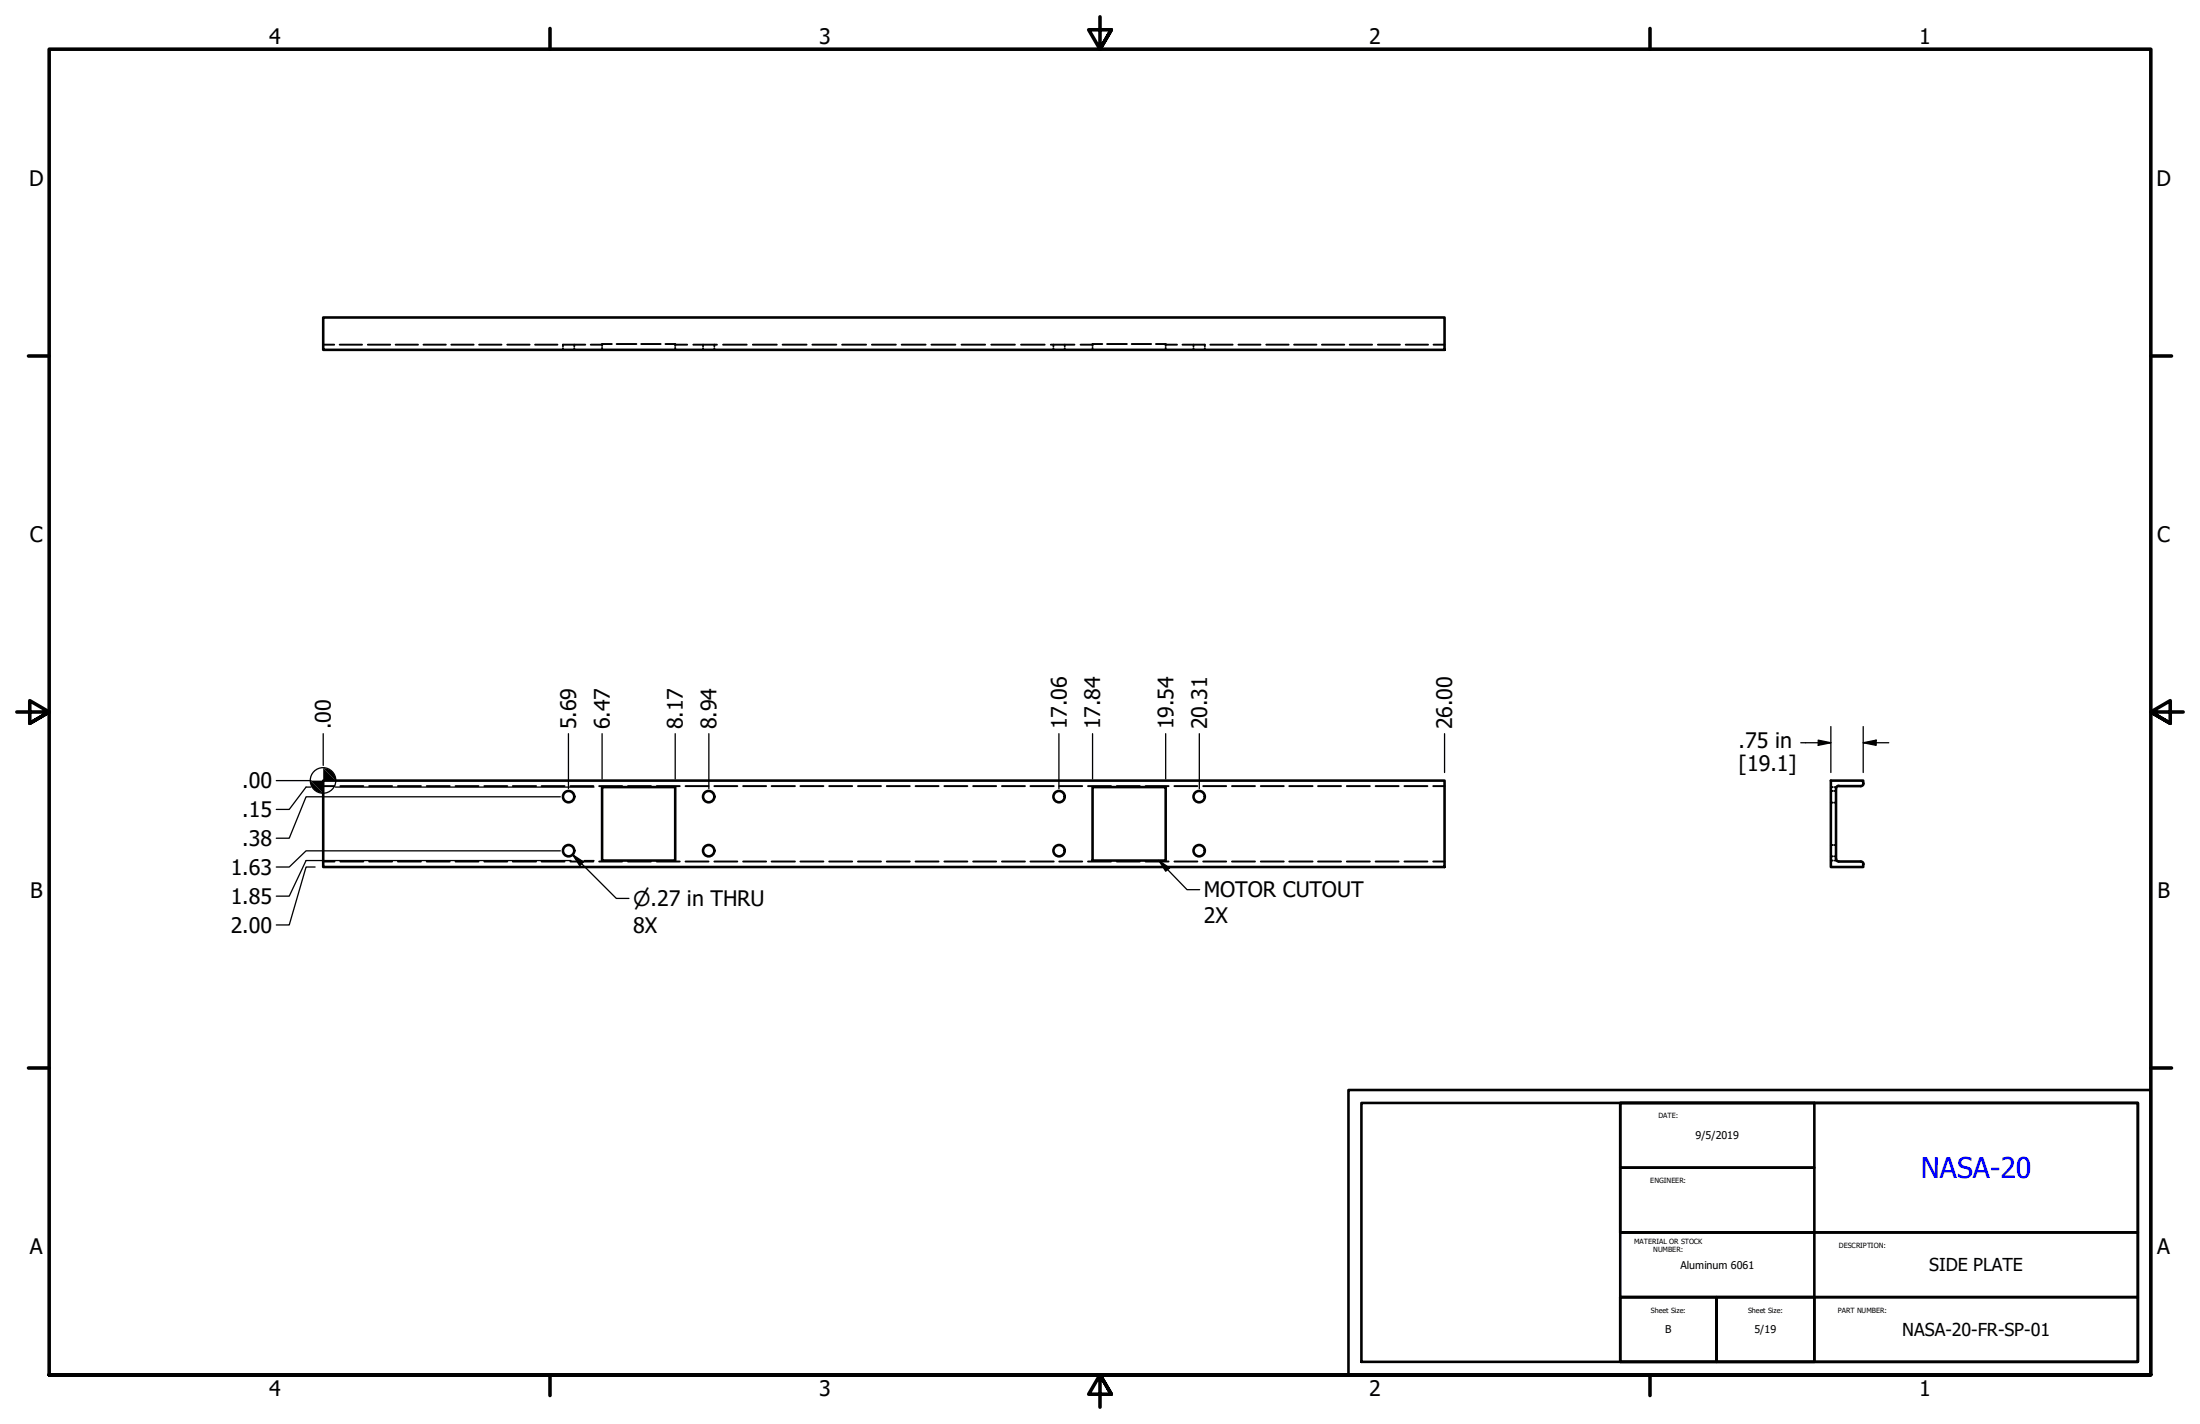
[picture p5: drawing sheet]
<svg xmlns="http://www.w3.org/2000/svg" width="432mm" height="279mm" viewBox="0 0 432 279" stroke-linecap="round" stroke-linejoin="round" font-family="sans-serif">
<!-- layer: Hidden (ANSI) -->
<g fill="none" stroke="#000" stroke-width=".38">
<path d="M63.4 67.6h2.2M66.7 67.6h4.4M72.2 67.6h4.4M77.7 67.6h4.3M83.1 67.6h4.4M88.6 67.6h4.4M94 67.6h4.4M99.6 67.6h4.3M105 67.6h4.4M110.5 68.3v.3M112.7 67.6v.3M112.7 68.3v.3"/>
<path d="M114.9 67.6h-4.4v.3M116 67.6h2.2M118.2 68.3v.3M120.1 67.5h-1.9v.4M121 67.5h3.9M125.9 67.5h3.8M130.6 67.5h1.9v.4M132.5 68.3v.3M132.5 67.6h2.4M136.1 67.6h4.6M138 67.6v.3M138 68.3v.3"/>
<path d="M140.2 67.6v.3M140.2 68.3v.3M141.9 67.6h4.7M147.8 67.6h4.7M153.6 67.6h4.7M159.4 67.6h4.7M165.3 67.6h4.7M171.1 67.6h4.7M177 67.6h4.7M182.8 67.6h4.7M188.7 67.6h4.7M194.6 67.6h4.6"/>
<path d="M200.4 67.6h4.6M206.2 67.6h4.7M206.8 67.6v.3M206.8 68.3v.3M209 67.6v.3M209 68.3v.3M212.1 67.6h2.3M214.4 68.3v.3M216.3 67.5h-1.9v.4M217.3 67.5h3.9M222.1 67.5h3.8M226.9 67.5h1.9v.4"/>
<path d="M228.8 68.3v.3M228.8 67.6h2.2M232.1 67.6h4.4v.3M234.3 67.6v.3M234.3 68.3v.3M236.5 68.3v.3M237.6 67.6h4.3M243.1 67.6h4.3M248.5 67.6h4.4M254 67.6h4.4M259.5 67.6h4.3M264.9 67.6h4.4"/>
<path d="M270.4 67.6h4.4M275.9 67.6h4.4M281.4 67.6h2.1M63.4 154.2h2.3M66.8 154.2h4.5M72.5 154.2h4.5M78.1 154.2h4.5M83.8 154.2h4.5M89.4 154.2h4.5M95.1 154.2h4.5M100.6 154.2h4.6M106.3 154.2h4.5"/>
<path d="M112 154.2h4.5M117.6 154.2h4.5M123.3 154.2h4.5M128.9 154.2h4.5M134.6 154.2h4.5M140.2 154.2h4.5M145.9 154.2h4.5M151.4 154.2h4.6M157.1 154.2h4.5M162.8 154.2h4.5M168.4 154.2h4.5M174.1 154.2h4.5"/>
<path d="M179.7 154.2h4.5M185.4 154.2h4.5M191 154.2h4.5M196.7 154.2h4.5M202.2 154.2h4.6M207.9 154.2h4.5M213.6 154.2h4.5M219.2 154.2h4.5M224.9 154.2h4.5M230.5 154.2h4.5M236.2 154.2h4.5M241.8 154.2h4.5"/>
<path d="M247.5 154.2h4.5M253 154.2h4.6M258.7 154.2h4.5M264.4 154.2h4.5M270 154.2h4.5M275.7 154.2h4.5M281.3 154.2h2.2M359.3 154.4h.4M359.3 155.2h.4M359.3 157.5h.4M360 155.2h.4M360 157.5h.4"/>
<path d="M360.1 154.4h.4M63.4 169h2.3M66.8 169h4.5M72.5 169h4.5M78.1 169h4.5M83.8 169h4.5M89.4 169h4.5M95.1 169h4.5M100.6 169h4.6M106.3 169h4.5M112 169h4.5M117.6 169h4.5"/>
<path d="M123.3 169h4.5M128.9 169h4.5M134.6 169h4.5M140.2 169h4.5M145.9 169h4.5M151.4 169h4.6M157.1 169h4.5M162.8 169h4.5M168.4 169h4.5M174.1 169h4.5M179.7 169h4.5M185.4 169h4.5"/>
<path d="M191 169h4.5M196.7 169h4.5M202.2 169h4.6M207.9 169h4.5M213.6 169h4.5M219.2 169h4.5M224.9 169h4.5M230.5 169h4.5M236.2 169h4.5M241.8 169h4.5M247.5 169h4.5M253 169h4.6"/>
<path d="M258.7 169h4.5M264.4 169h4.5M270 169h4.5M275.7 169h4.5M281.3 169h2.2M359.3 168.8h.4M359.3 165.8h.4M359.3 168h.4M360 165.8h.4M360 168h.4M360.1 168.8h.4"/>
</g>
<!-- layer: Visible (ANSI) -->
<g fill="none" stroke="#000" stroke-width=".51">
<path d="M63.4 62.3h220.1v6.3h-220.1zM63.4 153.2h220.1v16.9h-220.1zM118.2 154.4h14.3v14.4h-14.3zM214.4 154.4h14.4v14.4h-14.4zM360.4 154.7v13.8M360.9 154.2l-.5 .2v.3M360.9 154.2h4.3M365.7 153.7v-.5h-6.4v16.9h6.4v-.6M365.8 153.7l-.1 .3-.5 .2M360.4 168.5l.2 .5h.3M360.9 169h4.3M365.2 169l.3 .1 .3 .5"/>
<circle cx="111.6" cy="156.3" r="1.11"/>
<circle cx="139.1" cy="156.3" r="1.11"/>
<circle cx="207.9" cy="156.3" r="1.11"/>
<circle cx="235.4" cy="156.3" r="1.11"/>
<circle cx="111.6" cy="166.9" r="1.11"/>
<circle cx="139.1" cy="166.9" r="1.11"/>
<circle cx="207.9" cy="166.9" r="1.11"/>
<circle cx="235.4" cy="166.9" r="1.11"/>
</g>
<!-- layer: Border (ANSI) -->
<g fill="none" stroke="#000" stroke-width=".7">
<path d="M107.9 5.6v4.1M215.9 3.3v6.4l-2.2-3.9h4.4l-2.2 3.9 2.2-3.9M323.8 5.6v4.1M5.6 69.8h4.1M422.1 69.8h4.1M3.3 139.7h6.4l-3.9-2.2v4.4l3.9-2.2-3.9 2.2M428.5 139.7h-6.4l3.9-2.2v4.4l-3.9-2.2 3.9 2.2M5.6 209.5h4.1M422.1 209.5h4.1M9.7 269.7v-260h412.4v260h-412.4h412.4M107.9 269.7v4.1M218.1 273.6l-2.2-3.9 2.2 3.9h-4.4l2.2-3.9v6.4"/>
<path d="M323.8 269.7v4.1"/>
</g>
<!-- layer: Title (ANSI) -->
<path d="M264.7 213.9h157.4v55.8h-157.4zM267.2 216.4h152.4v50.8h-152.4zM318 216.4h38.1v12.7h-38.1zM318 216.4h101.6v25.4h-101.6zM318 229.1h38.1v12.7h-38.1zM318 254.5v12.7h18.9v-12.7h19.2v12.7h-19.2v-12.7zM318 241.8h101.6v12.7h-101.6zM318 254.5h101.6v12.7h-101.6zM336.9 254.5v12.7M356.1 241.8v25.4" fill="none" stroke="#000" stroke-width=".51"/>
<!-- layer: Dimension (ANSI) -->
<g fill="none" stroke="#000" stroke-width=".25">
<path d="M54.2 153.2h6.8M61 154.4h-.9l-3.3 4.4h-2.6M63.4 144v6.2M65.8 154.4h50.8M110 156.3h-49.9l-3.3 8.2h-2.6M111.6 144v10.7M118.2 144v8.8M132.5 144v8.8M139.1 144v10.7M207.8 144v10.7M214.4 144v8.8M228.8 144v8.8"/>
<path d="M235.4 144v10.7M283.5 144v7.6M353.4 145.7h5.9M356.9 145.2l2.4 .5-2.4 .5zM359.3 142.6v9M365.7 145.7l2.5-.5v1zM365.7 145.7h5M365.7 142.6v9M61.8 170.1h-1.7l-3.3 11.4h-2.6M110 166.9h-49.9l-3.3 3.2h-2.6M112.1 168.8h-52l-3.3 7h-2.6M114.7 168.8h1.9"/>
<circle cx="63.4" cy="153.1" r="2.51"/>
</g>
<g fill="#000">
<path d="M60.9 153.2l2.5 2.4a2.49 2.49 0 0 1-2.5-2.4z" fill-rule="evenodd"/>
<path d="M60.9 153.2h5l-2.5-2.5v4.9z" fill-rule="evenodd"/>
<path d="M63.4 150.7a2.39 2.39 0 0 1 2.5 2.5z" fill-rule="evenodd"/>
<path d="M356.9 145.2l2.4 .5-2.4 .5z" fill-rule="evenodd"/>
<path d="M365.7 145.7l2.5-.5v1z" fill-rule="evenodd"/>
</g>
<!-- layer: Symbol (ANSI) -->
<path d="M112.4 167.7l2.1 1.4-.7 .8zM112.4 167.7l8.6 8.6h2.4M227.5 168.8l2.1 1.5-.8 .6zM227.5 168.8l5.5 5.8h2.5" fill="none" stroke="#000" stroke-width=".25"/>
<g fill="#000">
<path d="M112.4 167.7l2.1 1.4-.7 .8z" fill-rule="evenodd"/>
<path d="M227.5 168.8l2.1 1.5-.8 .6z" fill-rule="evenodd"/>
</g>
<text font-size="5.6" fill="#00f" x="377" y="231.1">NASA-20</text>
<g font-size="4.2">
<text x="52.8" y="8.6">4</text>
<text x="160.8" y="8.6">3</text>
<text x="268.7" y="8.6">2</text>
<text x="376.7" y="8.6">1</text>
<text x="5.7" y="36.4">D</text>
<text x="423.3" y="36.4">D</text>
<text x="5.8" y="106.3">C</text>
<text x="423.4" y="106.3">C</text>
<text x="65" y="143.1" transform="rotate(-90 65 143.1)">.00</text>
<text x="113.1" y="143.1" transform="rotate(-90 113.1 143.1)">5.69</text>
<text x="119.7" y="143.1" transform="rotate(-90 119.7 143.1)">6.47</text>
<text x="134" y="143.1" transform="rotate(-90 134 143.1)">8.17</text>
<text x="140.7" y="143.1" transform="rotate(-90 140.7 143.1)">8.94</text>
<text x="209.4" y="143.1" transform="rotate(-90 209.4 143.1)">17.06</text>
<text x="216" y="143.1" transform="rotate(-90 216 143.1)">17.84</text>
<text x="230.3" y="143.1" transform="rotate(-90 230.3 143.1)">19.54</text>
<text x="236.9" y="143.1" transform="rotate(-90 236.9 143.1)">20.31</text>
<text x="285.1" y="143.1" transform="rotate(-90 285.1 143.1)">26.00</text>
<text x="341.2" y="146.7">.75 in</text>
<text x="47.6" y="154.7">.00</text>
<text x="341.2" y="151.3">[19.1]</text>
<text x="47.6" y="160.3">.15</text>
<text x="47.6" y="166">.38</text>
<text x="45.3" y="171.6">1.63</text>
<text x="5.9" y="176.1">B</text>
<text x="45.3" y="177.4">1.85</text>
<text x="236.3" y="176.1">MOTOR CUTOUT</text>
<text x="423.5" y="176.1">B</text>
<text x="45.3" y="183">2.00</text>
<text x="124.3" y="183.1">8X</text>
<text x="236.3" y="181.1">2X</text>
<text x="5.8" y="246">A</text>
<text x="423.4" y="246">A</text>
<text x="52.8" y="273.8">4</text>
<text x="160.8" y="273.8">3</text>
<text x="268.7" y="273.8">2</text>
<text x="376.7" y="273.8">1</text>
</g>
<text font-size="4" x="124.3" y="177.8">⌀.27 in THRU</text>
<g font-size="3.5">
<text x="378.7" y="249.4">SIDE PLATE</text>
<text x="373.3" y="262.1">NASA-20-FR-SP-01</text>
</g>
<g font-size="2.1">
<text x="332.8" y="223.4">9/5/2019</text>
<text x="329.8" y="248.9">Aluminum 6061</text>
<text x="326.8" y="261.6">B</text>
<text x="344.4" y="261.5">5/19</text>
</g>
<g font-size="1.4">
<text x="325.5" y="219.5">DATE:</text>
<text x="323.9" y="232.2">ENGINEER:</text>
<text x="320.7" y="244">MATERIAL OR STOCK</text>
<text x="324.5" y="245.7">NUMBER:</text>
<text x="360.9" y="244.9">DESCRIPTION:</text>
<text x="324" y="257.6">Sheet Size:</text>
<text x="343.1" y="257.6">Sheet Size:</text>
<text x="360.7" y="257.6">PART NUMBER:</text>
</g>
</svg>
